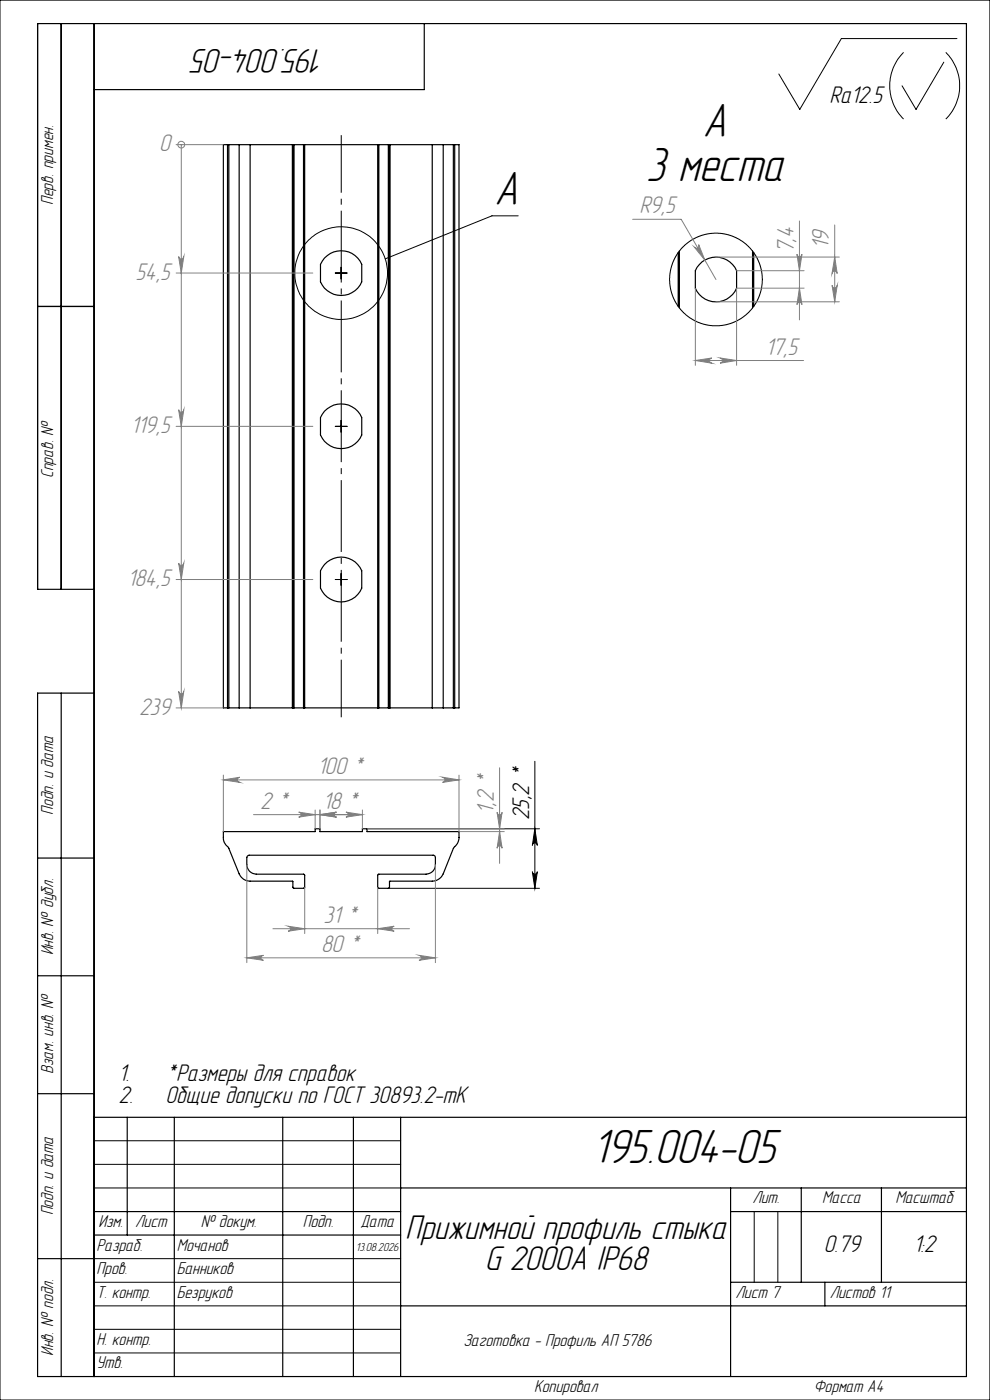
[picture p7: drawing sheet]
<svg xmlns="http://www.w3.org/2000/svg" width="210mm" height="297mm" viewBox="0 0 210 297" stroke-linecap="round" stroke-linejoin="round" font-family="sans-serif">
<g fill="none" stroke="#000" stroke-width=".25">
<path d="M13 5v120M20 5v287M90 5v14h-70M48.3 30.7h.2M48.3 30.7h-.9v119.5h.9M48.3 30.7v119.5M48.5 30.7h2.2M48.5 30.7v119.5M50.7 30.7h2.4M50.7 30.7v119.5M53.1 30.7h8.9M53.1 30.7v119.5"/>
<path d="M62 30.7h.1M62 30.7v119.5M62.1 30.7h.3M62.1 30.7v119.5M62.4 30.7v119.5M62.4 30.7h2M64.4 30.7h.2M64.4 30.7v119.5M64.6 30.7h15.5M64.6 30.7v119.5M80.1 30.7h.3M80.1 30.7v119.5"/>
<path d="M80.4 30.7v119.5M80.4 30.7h2M82.4 30.7h.2M82.4 30.7v119.5M82.6 30.7h.1M82.6 30.7v119.5M82.7 30.7h9M82.7 30.7v119.5M91.7 30.7h2.3M91.7 30.7v119.5M94 30.7h2.2M94 30.7v119.5"/>
<path d="M96.2 30.7h.2M96.2 30.7v119.5M96.4 30.7h1v119.5h-1M96.4 30.7v119.5M143.9 53.6v11.4M144.1 53.2v12.1M159.6 53.2v12.1M159.9 53.6v11.4M8 65h12M20 125h-12v-120h197v287h-197v-145h12M13 147v145M48.3 150.2h.2"/>
<path d="M48.5 150.2h2.2M50.7 150.2h2.4M53.1 150.2h8.9M62 150.2h.1M62.1 150.2h.3M62.4 150.2h2M64.4 150.2h.2M64.6 150.2h15.5M80.1 150.2h.3M80.4 150.2h2M82.4 150.2h.2M82.6 150.2h.1"/>
<path d="M82.7 150.2h9M91.7 150.2h2.3M94 150.2h2.2M96.2 150.2h.2M47.4 176.4h19.5v-.6h1v.6h9v-.6h1v.6h19.5v1.3a3.9 3.9 0 0 1-1.2 2.2l-2.2 5.5a2.59 2.59 0 0 1-2.3 1.5h-9l-.2 1.5-2.1 .1-.3-.3v-2.6l.2-.1h10.1a1.99 1.99 0 0 0 2-2.1v-1.5l-.4-.5h-39.2l-.4 .5a3.2 3.2 0 0 0 .6 3l.6 .4 .8 .2h10.1l.1 .1v2.6l-.2 .3-2.2-.1-.1-1.5h-9a2.49 2.49 0 0 1-2.4-1.5l-2.3-5.7a2.48 2.48 0 0 1-1-2zM8 182h12M8 207h12M8 232h12M20 237h185M27 237v25M37 237v55M60 237v55"/>
<path d="M75 237v55M85 237v55M20 257h65M85 252h120M155 252v40M155 257h50M170 252v20M187 252v20M8 267h12M20 262h65M85 277h120M155 272h50"/>
<path d="M175 272v5"/>
<circle cx="72.4" cy="57.9" r="4.8"/>
<circle cx="151.9" cy="59.3" r="4.7"/>
<circle cx="72.4" cy="90.4" r="4.8"/>
<circle cx="72.4" cy="122.9" r="4.7"/>
</g>
<g fill="none" stroke="#000" stroke-width=".21">
<path d="M0 0h210v297h-210zM191.7 11.1a10 10 0 0 0 0 14.2M200.2 13.2l-5.9 10-3-5M200.6 11.1a10 10 0 0 1 0 14.2M203 8.2h-24.5l-8.8 15-4.5-7.5M71.1 57.9h2.5M72.4 56.7v2.5M109.9 45.8h-5.5l-22.7 9.1M71.1 90.4h2.5M72.4 89.2v2.5M71.1 122.9h2.5M72.4 121.7v2.5"/>
<path d="M77.9 175.8h36.5M113.5 175.8l.5 3.5a.53 .53 0 0 0-.5-.5 .53 .53 0 0 0-.6 .5zM113.5 161.5v27M82.4 188.5h32M112.9 184.9a.53 .53 0 0 0 .6 .6 .53 .53 0 0 0 .5-.6l-.5 3.6zM20 242h65M20 247h65M20 252h65M160 257v15M165 257v15M20 267h65M20 272h65"/>
<path d="M20 277h65M20 282h65M20 287h65"/>
<circle cx="72.4" cy="57.9" r="9.8"/>
<circle cx="151.9" cy="59.3" r="9.8"/>
</g>
<g fill="none" stroke="#808080" stroke-width=".21">
<path d="M37.4 30.7h9.9M38.5 30.7h.1M38.5 30.7v119.5M37.4 57.9h29M37.9 54.4a.55 .55 0 0 0 .5 .5 .55 .55 0 0 0 .6-.5l-.5 3.5zM134.2 46.5h10.3l7.4 12.8M147.3 52.4a.53 .53 0 0 0 .7 .2 .53 .53 0 0 0 .2-.7l1.3 3.3zM151.9 54.5h26.1M156.2 57.4h14.4M169.1 53.9a.53 .53 0 0 0 .5 .5 .53 .53 0 0 0 .5-.5l-.5 3.5zM169.6 46.9v21M177.1 54.5l.5 3.5a.55 .55 0 0 0-.6-.5 .55 .55 0 0 0-.5 .5z"/>
<path d="M177.1 47.7v16.3M147.5 76.5l3.5-.6a.55 .55 0 0 0-.5 .6 .55 .55 0 0 0 .5 .5zM147.5 61.2v16.3M147.5 76.5h23M151.9 64h26.1M152.8 75.9l3.4 .6-3.4 .5a.55 .55 0 0 0 .5-.5 .55 .55 0 0 0-.5-.6zM169.6 61.1l.5 3.5a.53 .53 0 0 0-.5-.5 .53 .53 0 0 0-.5 .5zM170.6 61.1l-14.4 .1v16.3M176.5 60.5a.55 .55 0 0 0 .5 .6 .55 .55 0 0 0 .6-.6l-.5 3.5zM37.4 90.4h29M37.9 86.9a.55 .55 0 0 0 .5 .6 .55 .55 0 0 0 .6-.6l-.5 3.5zM37.9 119.4a.55 .55 0 0 0 .5 .5 .55 .55 0 0 0 .6-.5l-.5 3.5z"/>
<path d="M37.4 122.9h29M37.4 150.2h9.9M37.9 146.7a.55 .55 0 0 0 .5 .5 .55 .55 0 0 0 .6-.5l-.5 3.5zM47.4 165.4l3.5-.5a.55 .55 0 0 0-.5 .5 .55 .55 0 0 0 .5 .6zM47.4 164.4v12M47.4 165.4h50M53.8 172.8h23.1M63.4 172.3l3.5 .5-3.5 .6a.53 .53 0 0 0 .5-.6 .53 .53 0 0 0-.5-.5zM66.9 171.8v4M67.9 172.8l3.5-.5a.53 .53 0 0 0-.5 .5 .53 .53 0 0 0 .5 .6zM67.9 171.8v4M73.4 172.3l3.5 .5-3.5 .6a.53 .53 0 0 0 .5-.6 .53 .53 0 0 0-.5-.5z"/>
<path d="M76.9 171.8v4M77.9 175.8h29.1M93.9 164.9l3.5 .5-3.5 .6a.55 .55 0 0 0 .5-.6 .55 .55 0 0 0-.5-.5zM97.4 164.4v12h9.6M105.4 172.3a.53 .53 0 0 0 .6 .6 .53 .53 0 0 0 .5-.6l-.5 3.5zM106 176.4l.5 3.5a.53 .53 0 0 0-.5-.5 .53 .53 0 0 0-.6 .5zM106 162.9v20.3M52.4 183.4v20.8M57.9 197h29M61.1 196.5l3.5 .5-3.5 .6a.53 .53 0 0 0 .5-.6 .53 .53 0 0 0-.5-.5zM64.6 188.2v9.8M80.1 197l3.5-.5a.53 .53 0 0 0-.5 .5 .53 .53 0 0 0 .5 .6z"/>
<path d="M80.1 188.2v9.8M92.4 183.4v20.8M52.4 203.2l3.5-.5a.53 .53 0 0 0-.6 .5 .53 .53 0 0 0 .6 .5zM52.4 203.2h40M88.9 202.7l3.5 .5-3.5 .5a.53 .53 0 0 0 .5-.5 .53 .53 0 0 0-.5-.5z"/>
<circle cx="38.5" cy="30.7" r=".71"/>
</g>
<path d="M72.4 152.2v-123.5" fill="none" stroke="#000" stroke-width=".21" stroke-dasharray="15.2 1.3 1.3 1.3" stroke-dashoffset="3" stroke-linecap="butt"/>
<path d="M112.9 184.9a.53 .53 0 0 0 .6 .6 .53 .53 0 0 0 .5-.6l-.5 3.6zM113.5 175.8l.5 3.5a.53 .53 0 0 0-.5-.5 .53 .53 0 0 0-.6 .5z" fill="#000"/>
<g fill="#808080">
<path d="M67.9 172.8l3.5-.5a.53 .53 0 0 0-.5 .5 .53 .53 0 0 0 .5 .6zM63.4 172.3l3.5 .5-3.5 .6a.53 .53 0 0 0 .5-.6 .53 .53 0 0 0-.5-.5z"/>
<path d="M47.4 165.4l3.5-.5a.55 .55 0 0 0-.5 .5 .55 .55 0 0 0 .5 .6zM93.9 164.9l3.5 .5-3.5 .6a.55 .55 0 0 0 .5-.6 .55 .55 0 0 0-.5-.5zM67.9 172.8l3.5-.5a.53 .53 0 0 0-.5 .5 .53 .53 0 0 0 .5 .6zM73.4 172.3l3.5 .5-3.5 .6a.53 .53 0 0 0 .5-.6 .53 .53 0 0 0-.5-.5zM61.1 196.5l3.5 .5-3.5 .6a.53 .53 0 0 0 .5-.6 .53 .53 0 0 0-.5-.5zM80.1 197l3.5-.5a.53 .53 0 0 0-.5 .5 .53 .53 0 0 0 .5 .6zM147.3 52.4l2.2 2.8-1.3-3.3a.53 .53 0 0 1-.2 .7 .53 .53 0 0 1-.7-.2z"/>
<path d="M147.5 76.5l3.5-.6a.55 .55 0 0 0-.5 .6 .55 .55 0 0 0 .5 .5zM152.8 75.9l3.4 .6-3.4 .5a.55 .55 0 0 0 .5-.5 .55 .55 0 0 0-.5-.6z"/>
<path d="M169.6 61.1l.5 3.5a.53 .53 0 0 0-.5-.5 .53 .53 0 0 0-.5 .5zM169.1 53.9a.53 .53 0 0 0 .5 .5 .53 .53 0 0 0 .5-.5l-.5 3.5z"/>
<path d="M105.4 172.3a.53 .53 0 0 0 .6 .6 .53 .53 0 0 0 .5-.6l-.5 3.5zM106 176.4l.5 3.5a.53 .53 0 0 0-.5-.5 .53 .53 0 0 0-.6 .5z"/>
<path d="M176.5 60.5a.55 .55 0 0 0 .5 .6 .55 .55 0 0 0 .6-.6l-.5 3.5zM177.1 54.5l.5 3.5a.55 .55 0 0 0-.6-.5 .55 .55 0 0 0-.5 .5z"/>
<path d="M52.4 203.2l3.5-.5a.53 .53 0 0 0-.6 .5 .53 .53 0 0 0 .6 .5zM88.9 202.7l3.5 .5-3.5 .5a.53 .53 0 0 0 .5-.5 .53 .53 0 0 0-.5-.5z"/>
<path d="M37.9 54.4a.55 .55 0 0 0 .5 .5 .55 .55 0 0 0 .6-.5l-.5 3.5zM37.9 86.9a.55 .55 0 0 0 .5 .6 .55 .55 0 0 0 .6-.6l-.5 3.5zM37.9 119.4a.55 .55 0 0 0 .5 .5 .55 .55 0 0 0 .6-.5l-.5 3.5zM37.9 146.7a.55 .55 0 0 0 .5 .5 .55 .55 0 0 0 .6-.5l-.5 3.5z"/>
</g>
<g font-size="10.5">
<text x="149.1" y="29.1">А</text>
<text x="137" y="38.3">3 места</text>
<text x="104.9" y="43.4">А</text>
<text x="125.6" y="246.7">195.004-05</text>
</g>
<g font-size="7.5">
<text x="68.8" y="10.5" transform="rotate(-180 68.8 10.5)">195.004-05</text>
<text x="86" y="262.8">Прижимной профиль стыка</text>
<text x="102.8" y="269.4">G 2000А IP68</text>
</g>
<g font-size="5.3">
<text x="176" y="21.9">Ra12.5</text>
<text x="112.2" y="174" transform="rotate(-90 112.2 174)">25,2 *</text>
<text x="25.1" y="234">2.</text>
<text x="25.1" y="229.4">1.</text>
<text x="35.1" y="234">Общие допуски по ГОСТ 30893.2-mK</text>
<text x="35.1" y="229.4">*Размеры для справок</text>
<text x="174.7" y="265.6">0.79</text>
<text x="193.7" y="265.6">1:2</text>
</g>
<g font-size="5.3" fill="#808080">
<text x="33.7" y="32.1">0</text>
<text x="135.6" y="45.3">R9,5</text>
<text x="168.4" y="53.7" transform="rotate(-90 168.4 53.7)">7,4</text>
<text x="175.8" y="52.9" transform="rotate(-90 175.8 52.9)">19</text>
<text x="28.8" y="59.4">54,5</text>
<text x="162.4" y="75.2">17,5</text>
<text x="27.8" y="91.9">119,5</text>
<text x="27" y="124.4">184,5</text>
<text x="29.5" y="151.6">239</text>
<text x="67.4" y="164.2">100 *</text>
<text x="55.2" y="171.6">2 *</text>
<text x="68.5" y="171.6">18 *</text>
<text x="104.8" y="172.6" transform="rotate(-90 104.8 172.6)">1,2 *</text>
<text x="68.6" y="195.8">31 *</text>
<text x="68.1" y="202">80 *</text>
</g>
<g font-size="3.8">
<text x="11.2" y="43.5" transform="rotate(-90 11.2 43.5)">Перв. примен.</text>
<text x="11.3" y="101.4" transform="rotate(-90 11.3 101.4)">Справ. №</text>
<text x="11.2" y="172.8" transform="rotate(-90 11.2 172.8)">Подп. и дата</text>
<text x="11.3" y="202.7" transform="rotate(-90 11.3 202.7)">Инв. № дубл.</text>
<text x="11.2" y="227.8" transform="rotate(-90 11.2 227.8)">Взам. инв. №</text>
<text x="11.2" y="257.8" transform="rotate(-90 11.2 257.8)">Подп. и дата</text>
<text x="159.6" y="255.2">Лит.</text>
<text x="174.4" y="255.2">Масса</text>
<text x="189.9" y="255.2">Масштаб</text>
<text x="20.9" y="260.3">Изм.</text>
<text x="28.7" y="260.3">Лист</text>
<text x="42.6" y="260.3">№ докум.</text>
<text x="64.2" y="260.3">Подп.</text>
<text x="76.5" y="260.3">Дата</text>
<text x="20.5" y="265.3">Разраб.</text>
<text x="37.5" y="265.4">Мочанов</text>
<text x="20.5" y="275.3">Т. контр.</text>
<text x="20.5" y="270.2">Пров.</text>
<text x="37.5" y="270.4">Банников</text>
<text x="37.5" y="275.4">Безруков</text>
<text x="156" y="275.3">Лист 7</text>
<text x="176" y="275.3">Листов 11</text>
<text x="11.3" y="287.7" transform="rotate(-90 11.3 287.7)">Инв. № подл.</text>
<text x="20.5" y="285.2">Н. контр.</text>
<text x="98.3" y="285.5">Заготовка - Профиль АП 5786</text>
<text x="20.5" y="290.2">Утв.</text>
<text x="113.3" y="295.3">Копировал</text>
<text x="172.6" y="295.3">Формат А4</text>
</g>
<text font-size="2.6" x="75.5" y="265.4">13.08.2026</text>
</svg>
